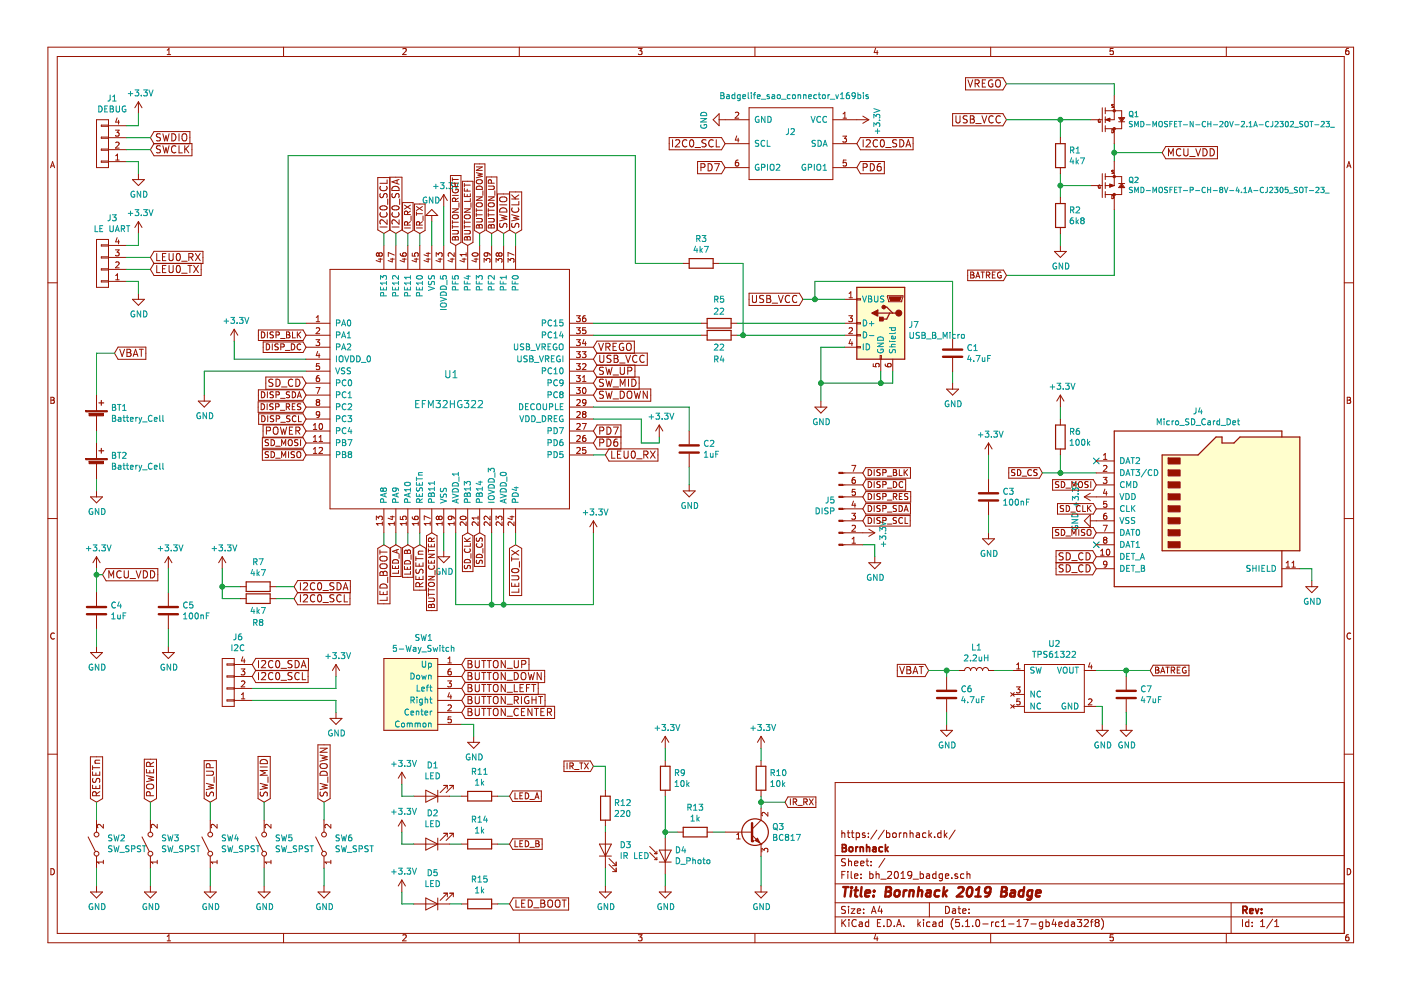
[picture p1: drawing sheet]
EESchema Schematic File Version 4
LIBS:bh_2019_badge-cache
EELAYER 29 0
EELAYER END
$Descr A4 11693 8268
encoding utf-8
Sheet 1 1
Title "Bornhack 2019 Badge"
Date ""
Rev ""
Comp "Bornhack"
Comment1 "https://bornhack.dk/"
Comment2 ""
Comment3 ""
Comment4 ""
$EndDescr
$Comp
L bornhack_scale_it-rescue:EFM32HG322 U1
U 1 1
P 3750 3250
F 0 "U1" H 3700 3375 60  0000 L CNN
F 1 "EFM32HG322" H 3450 3125 60  0000 L CNN
F 2 "Housings_QFP:TQFP-48_7x7mm_Pitch0.5mm" H 3750 3250 60  0001 C CNN
F 3 "" H 3750 3250 60  0000 C CNN
	1    3750 3250
	1    0    0    -1  
$EndComp
$Comp
L bornhack_scale_it-rescue:+3.3V #PWR026
U 1 1
P 800 4750
F 0 "#PWR026" H 800 4600 50  0001 C CNN
F 1 "+3.3V" H 815 4923 50  0000 C CNN
F 2 "" H 800 4750 50  0000 C CNN
F 3 "" H 800 4750 50  0000 C CNN
	1    800  4750
	1    0    0    -1  
$EndComp
$Comp
L bornhack_scale_it-rescue:GND #PWR030
U 1 1
P 800 5400
F 0 "#PWR030" H 800 5150 50  0001 C CNN
F 1 "GND" H 805 5227 50  0000 C CNN
F 2 "" H 800 5400 50  0000 C CNN
F 3 "" H 800 5400 50  0000 C CNN
	1    800  5400
	1    0    0    -1  
$EndComp
$Comp
L bornhack_scale_it-rescue:GND #PWR017
U 1 1
P 5750 4050
F 0 "#PWR017" H 5750 3800 50  0001 C CNN
F 1 "GND" H 5755 3877 50  0000 C CNN
F 2 "" H 5750 4050 50  0000 C CNN
F 3 "" H 5750 4050 50  0000 C CNN
	1    5750 4050
	1    0    0    -1  
$EndComp
$Comp
L bornhack_scale_it-rescue:GND #PWR011
U 1 1
P 7950 3200
F 0 "#PWR011" H 7950 2950 50  0001 C CNN
F 1 "GND" H 7955 3027 50  0000 C CNN
F 2 "" H 7950 3200 50  0000 C CNN
F 3 "" H 7950 3200 50  0000 C CNN
	1    7950 3200
	1    0    0    -1  
$EndComp
Text GLabel 4950 3000 2    60   Input ~ 0
USB_VCC
Text GLabel 6700 2500 0    60   Input ~ 0
USB_VCC
$Comp
L bornhack_scale_it-rescue:+3.3V #PWR010
U 1 1
P 1950 2850
F 0 "#PWR010" H 1950 2700 50  0001 C CNN
F 1 "+3.3V" H 1965 3023 50  0000 C CNN
F 2 "" H 1950 2850 50  0000 C CNN
F 3 "" H 1950 2850 50  0000 C CNN
	1    1950 2850
	1    0    0    -1  
$EndComp
$Comp
L bornhack_scale_it-rescue:GND #PWR012
U 1 1
P 1700 3300
F 0 "#PWR012" H 1700 3050 50  0001 C CNN
F 1 "GND" H 1705 3127 50  0000 C CNN
F 2 "" H 1700 3300 50  0000 C CNN
F 3 "" H 1700 3300 50  0000 C CNN
	1    1700 3300
	1    0    0    -1  
$EndComp
$Comp
L bornhack_scale_it-rescue:+3.3V #PWR05
U 1 1
P 3700 1725
F 0 "#PWR05" H 3700 1575 50  0001 C CNN
F 1 "+3.3V" H 3715 1898 50  0000 C CNN
F 2 "" H 3700 1725 50  0000 C CNN
F 3 "" H 3700 1725 50  0000 C CNN
	1    3700 1725
	1    0    0    -1  
$EndComp
$Comp
L bornhack_scale_it-rescue:GND #PWR06
U 1 1
P 3600 1850
F 0 "#PWR06" H 3600 1600 50  0001 C CNN
F 1 "GND" H 3605 1677 50  0000 C CNN
F 2 "" H 3600 1850 50  0000 C CNN
F 3 "" H 3600 1850 50  0000 C CNN
	1    3600 1850
	-1   0    0    1   
$EndComp
$Comp
L bornhack_scale_it-rescue:GND #PWR024
U 1 1
P 3700 4600
F 0 "#PWR024" H 3700 4350 50  0001 C CNN
F 1 "GND" H 3705 4427 50  0000 C CNN
F 2 "" H 3700 4600 50  0000 C CNN
F 3 "" H 3700 4600 50  0000 C CNN
	1    3700 4600
	1    0    0    -1  
$EndComp
$Comp
L bornhack_scale_it-rescue:+3.3V #PWR021
U 1 1
P 4950 4450
F 0 "#PWR021" H 4950 4300 50  0001 C CNN
F 1 "+3.3V" H 4965 4623 50  0000 C CNN
F 2 "" H 4950 4450 50  0000 C CNN
F 3 "" H 4950 4450 50  0000 C CNN
	1    4950 4450
	1    0    0    -1  
$EndComp
Text GLabel 3500 4550 3    60   Input ~ 0
RESETn
$Comp
L bornhack_scale_it-rescue:+3.3V #PWR015
U 1 1
P 5500 3650
F 0 "#PWR015" H 5500 3500 50  0001 C CNN
F 1 "+3.3V" H 5515 3823 50  0000 C CNN
F 2 "" H 5500 3650 50  0000 C CNN
F 3 "" H 5500 3650 50  0000 C CNN
	1    5500 3650
	1    0    0    -1  
$EndComp
$Comp
L bornhack_scale_it-rescue:GND #PWR042
U 1 1
P 800 7400
F 0 "#PWR042" H 800 7150 50  0001 C CNN
F 1 "GND" H 805 7227 50  0000 C CNN
F 2 "" H 800 7400 50  0000 C CNN
F 3 "" H 800 7400 50  0000 C CNN
	1    800  7400
	1    0    0    -1  
$EndComp
Text GLabel 800  6700 1    60   Input ~ 0
RESETn
Text GLabel 2550 3600 0    60   Input ~ 0
POWER
Text GLabel 1250 6700 1    60   Input ~ 0
POWER
$Comp
L bornhack_scale_it-rescue:GND #PWR043
U 1 1
P 1250 7400
F 0 "#PWR043" H 1250 7150 50  0001 C CNN
F 1 "GND" H 1255 7227 50  0000 C CNN
F 2 "" H 1250 7400 50  0000 C CNN
F 3 "" H 1250 7400 50  0000 C CNN
	1    1250 7400
	1    0    0    -1  
$EndComp
$Comp
L bornhack_scale_it-rescue:GND #PWR08
U 1 1
P 8850 2050
F 0 "#PWR08" H 8850 1800 50  0001 C CNN
F 1 "GND" H 8855 1877 50  0000 C CNN
F 2 "" H 8850 2050 50  0000 C CNN
F 3 "" H 8850 2050 50  0000 C CNN
	1    8850 2050
	1    0    0    -1  
$EndComp
Text GLabel 9700 1275 2    60   Input ~ 0
MCU_VDD
Text GLabel 8400 1000 0    60   Input ~ 0
USB_VCC
Text GLabel 4950 2900 2    60   Input ~ 0
VREGO
Text GLabel 8400 700  0    60   Input ~ 0
VREGO
Text GLabel 7750 5600 0    60   Input ~ 0
VBAT
Text GLabel 850  4800 2    60   Input ~ 0
MCU_VDD
Text GLabel 4300 1950 1    60   Input ~ 0
SWCLK
Text GLabel 4200 1950 1    60   Input ~ 0
SWDIO
Text GLabel 3200 1950 1    60   Input ~ 0
I2C0_SCL
Text GLabel 3300 1950 1    60   Input ~ 0
I2C0_SDA
Text GLabel 5050 3800 2    60   Input ~ 0
LEU0_RX
Text GLabel 4300 4550 3    60   Input ~ 0
LEU0_TX
Wire Wire Line
	800  4750 800  4800
Wire Wire Line
	800  5400 800  5250
Wire Wire Line
	4950 3400 5750 3400
Wire Wire Line
	5750 3400 5750 3600
Wire Wire Line
	5750 3900 5750 4050
Wire Wire Line
	7950 3100 7950 3200
Wire Wire Line
	7950 2800 7950 2350
Wire Wire Line
	7950 2350 6800 2350
Wire Wire Line
	6800 2350 6800 2500
Wire Wire Line
	6700 2500 6800 2500
Connection ~ 6800 2500
Wire Wire Line
	2550 3000 1950 3000
Wire Wire Line
	1950 3000 1950 2850
Wire Wire Line
	3600 1850 3600 2050
Wire Wire Line
	3700 1725 3700 2050
Wire Wire Line
	3700 4450 3700 4600
Wire Wire Line
	3500 4450 3500 4550
Wire Wire Line
	4950 3500 5350 3500
Wire Wire Line
	6200 2200 6000 2200
Wire Wire Line
	5700 2200 5300 2200
Wire Wire Line
	5300 2200 5300 1300
Wire Wire Line
	5300 1300 2400 1300
Wire Wire Line
	2400 1300 2400 2700
Wire Wire Line
	2400 2700 2550 2700
Wire Wire Line
	9300 1200 9300 1275
Wire Wire Line
	9300 700  8400 700 
Wire Wire Line
	8850 1950 8850 2050
Wire Wire Line
	9300 1275 9700 1275
Connection ~ 9300 1275
Wire Wire Line
	9300 1750 9300 2300
Wire Wire Line
	9300 2300 8400 2300
Wire Wire Line
	800  4800 850  4800
Connection ~ 800  4800
Wire Wire Line
	9300 700  9300 800 
Wire Wire Line
	8850 1150 8850 1000
Wire Wire Line
	4200 1950 4200 2050
Wire Wire Line
	4300 1950 4300 2050
Wire Wire Line
	3300 1950 3300 2050
Wire Wire Line
	3200 1950 3200 2050
Wire Wire Line
	5350 3500 5350 3700
Wire Wire Line
	5350 3700 5500 3700
Wire Wire Line
	5500 3700 5500 3650
Wire Wire Line
	5050 3800 4950 3800
Wire Wire Line
	4300 4450 4300 4550
Wire Wire Line
	4950 4450 4950 5050
Wire Wire Line
	4950 5050 4200 5050
Wire Wire Line
	3800 5050 3800 4450
Wire Wire Line
	4100 4450 4100 5050
Connection ~ 4100 5050
Wire Wire Line
	4200 4450 4200 5050
Connection ~ 4200 5050
Text GLabel 3200 4550 3    60   Input ~ 0
LED_BOOT
Wire Wire Line
	3200 4550 3200 4450
Wire Wire Line
	3300 4550 3300 4450
Wire Wire Line
	3400 4550 3400 4450
Wire Wire Line
	4000 1950 4000 2050
Wire Wire Line
	4100 1950 4100 2050
$Comp
L bornhack_scale_it-rescue:CONN_01X04 J1
U 1 1
P 850 1200
F 0 "J1" H 769 825 50  0000 C CNN
F 1 "DEBUG" H 769 916 50  0000 C CNN
F 2 "Pin_Headers:Pin_Header_Straight_1x04_Pitch2.54mm" H 850 1200 50  0001 C CNN
F 3 "" H 850 1200 50  0001 C CNN
	1    850  1200
	-1   0    0    1   
$EndComp
$Comp
L bornhack_scale_it-rescue:GND #PWR04
U 1 1
P 1150 1450
F 0 "#PWR04" H 1150 1200 50  0001 C CNN
F 1 "GND" H 1155 1277 50  0000 C CNN
F 2 "" H 1150 1450 50  0000 C CNN
F 3 "" H 1150 1450 50  0000 C CNN
	1    1150 1450
	1    0    0    -1  
$EndComp
$Comp
L bornhack_scale_it-rescue:+3.3V #PWR01
U 1 1
P 1150 950
F 0 "#PWR01" H 1150 800 50  0001 C CNN
F 1 "+3.3V" H 1165 1123 50  0000 C CNN
F 2 "" H 1150 950 50  0000 C CNN
F 3 "" H 1150 950 50  0000 C CNN
	1    1150 950 
	1    0    0    -1  
$EndComp
Text GLabel 1250 1250 2    60   Input ~ 0
SWCLK
Text GLabel 1250 1150 2    60   Input ~ 0
SWDIO
Wire Wire Line
	1250 1150 1050 1150
Wire Wire Line
	1050 1250 1250 1250
Wire Wire Line
	1050 1350 1150 1350
Wire Wire Line
	1150 1350 1150 1450
Wire Wire Line
	1150 950  1150 1050
Wire Wire Line
	1150 1050 1050 1050
$Comp
L bornhack_scale_it-rescue:GND #PWR018
U 1 1
P 800 4100
F 0 "#PWR018" H 800 3850 50  0001 C CNN
F 1 "GND" H 805 3927 50  0000 C CNN
F 2 "" H 800 4100 50  0000 C CNN
F 3 "" H 800 4100 50  0000 C CNN
	1    800  4100
	1    0    0    -1  
$EndComp
Wire Wire Line
	800  4000 800  4100
Wire Wire Line
	800  3600 800  3700
Text GLabel 950  2950 2    60   Input ~ 0
VBAT
$Comp
L bornhack_scale_it-rescue:GND #PWR013
U 1 1
P 6850 3350
F 0 "#PWR013" H 6850 3100 50  0001 C CNN
F 1 "GND" H 6855 3177 50  0000 C CNN
F 2 "" H 6850 3350 50  0000 C CNN
F 3 "" H 6850 3350 50  0000 C CNN
	1    6850 3350
	1    0    0    -1  
$EndComp
Text GLabel 2550 3200 0    60   Input ~ 0
SD_CD
Text GLabel 4950 3700 2    60   Input ~ 0
PD6
Text GLabel 4950 3600 2    60   Input ~ 0
PD7
$Comp
L bornhack_scale_it-rescue:CONN_01X04 J3
U 1 1
P 850 2200
F 0 "J3" H 769 1825 50  0000 C CNN
F 1 "LE UART" H 769 1916 50  0000 C CNN
F 2 "Pin_Headers:Pin_Header_Straight_1x04_Pitch2.54mm" H 850 2200 50  0001 C CNN
F 3 "" H 850 2200 50  0001 C CNN
	1    850  2200
	-1   0    0    1   
$EndComp
$Comp
L bornhack_scale_it-rescue:GND #PWR09
U 1 1
P 1150 2450
F 0 "#PWR09" H 1150 2200 50  0001 C CNN
F 1 "GND" H 1155 2277 50  0000 C CNN
F 2 "" H 1150 2450 50  0000 C CNN
F 3 "" H 1150 2450 50  0000 C CNN
	1    1150 2450
	1    0    0    -1  
$EndComp
$Comp
L bornhack_scale_it-rescue:+3.3V #PWR07
U 1 1
P 1150 1950
F 0 "#PWR07" H 1150 1800 50  0001 C CNN
F 1 "+3.3V" H 1165 2123 50  0000 C CNN
F 2 "" H 1150 1950 50  0000 C CNN
F 3 "" H 1150 1950 50  0000 C CNN
	1    1150 1950
	1    0    0    -1  
$EndComp
Wire Wire Line
	1250 2150 1050 2150
Wire Wire Line
	1050 2250 1250 2250
Wire Wire Line
	1050 2350 1150 2350
Wire Wire Line
	1150 2350 1150 2450
Wire Wire Line
	1150 1950 1150 2050
Wire Wire Line
	1150 2050 1050 2050
Text GLabel 1250 2150 2    60   Input ~ 0
LEU0_RX
Text GLabel 1250 2250 2    60   Input ~ 0
LEU0_TX
Wire Wire Line
	950  2950 800  2950
Wire Wire Line
	800  2950 800  3300
Wire Wire Line
	5850 2700 4950 2700
Wire Wire Line
	3400 1950 3400 2050
Wire Wire Line
	3500 1950 3500 2050
Wire Wire Line
	9300 1275 9300 1350
Wire Wire Line
	800  4800 800  4950
Wire Wire Line
	8850 1000 8400 1000
Wire Wire Line
	4100 5050 3800 5050
Wire Wire Line
	4200 5050 4100 5050
Wire Wire Line
	6850 2900 6850 3200
Connection ~ 6850 3200
Wire Wire Line
	6850 3200 6850 3350
$Comp
L bornhack_scale_it-rescue:CONN_01X04 J6
U 1 1
P 1900 5700
F 0 "J6" H 1819 5325 50  0000 C CNN
F 1 "I2C" H 1819 5416 50  0000 C CNN
F 2 "Pin_Headers:Pin_Header_Straight_1x04_Pitch2.54mm" H 1900 5700 50  0001 C CNN
F 3 "" H 1900 5700 50  0001 C CNN
	1    1900 5700
	-1   0    0    1   
$EndComp
Text GLabel 2100 5550 2    60   Input ~ 0
I2C0_SDA
Text GLabel 2100 5650 2    60   Input ~ 0
I2C0_SCL
$Comp
L bornhack_scale_it-rescue:+3.3V #PWR032
U 1 1
P 2800 5650
F 0 "#PWR032" H 2800 5500 50  0001 C CNN
F 1 "+3.3V" H 2815 5823 50  0000 C CNN
F 2 "" H 2800 5650 50  0000 C CNN
F 3 "" H 2800 5650 50  0000 C CNN
	1    2800 5650
	1    0    0    -1  
$EndComp
$Comp
L bornhack_scale_it-rescue:GND #PWR033
U 1 1
P 2800 5950
F 0 "#PWR033" H 2800 5700 50  0001 C CNN
F 1 "GND" H 2805 5777 50  0000 C CNN
F 2 "" H 2800 5950 50  0000 C CNN
F 3 "" H 2800 5950 50  0000 C CNN
	1    2800 5950
	1    0    0    -1  
$EndComp
Wire Wire Line
	2100 5750 2800 5750
Wire Wire Line
	2800 5750 2800 5650
Wire Wire Line
	2100 5850 2800 5850
Wire Wire Line
	2800 5850 2800 5950
Wire Wire Line
	1700 3100 1700 3300
Wire Wire Line
	1700 3100 2550 3100
Text GLabel 3300 4550 3    50   Input ~ 0
LED_A
Text GLabel 3400 4550 3    50   Input ~ 0
LED_B
$Comp
L bornhack_scale_it-rescue:+3.3V #PWR041
U 1 1
P 3350 6950
F 0 "#PWR041" H 3350 6800 50  0001 C CNN
F 1 "+3.3V" H 3365 7123 50  0000 C CNN
F 2 "" H 3350 6950 50  0000 C CNN
F 3 "" H 3350 6950 50  0000 C CNN
	1    3350 6950
	1    0    0    -1  
$EndComp
Wire Wire Line
	3350 6950 3350 7050
Wire Wire Line
	3350 7050 3450 7050
Wire Wire Line
	3750 7050 3850 7050
Wire Wire Line
	4150 7050 4250 7050
$Comp
L bornhack_scale_it-rescue:+3.3V #PWR050
U 1 1
P 3350 7450
F 0 "#PWR050" H 3350 7300 50  0001 C CNN
F 1 "+3.3V" H 3365 7623 50  0000 C CNN
F 2 "" H 3350 7450 50  0000 C CNN
F 3 "" H 3350 7450 50  0000 C CNN
	1    3350 7450
	1    0    0    -1  
$EndComp
Wire Wire Line
	3350 7450 3350 7550
Wire Wire Line
	3350 7550 3450 7550
Wire Wire Line
	3750 7550 3850 7550
Wire Wire Line
	4150 7550 4250 7550
Text GLabel 4250 7550 2    60   Input ~ 0
LED_BOOT
$Comp
L SeeedOPL-Transistor-2016:SMD-MOSFET-P-CH-8V-4.1A-CJ2305_SOT-23_ Q2
U 1 1
P 9300 1550
F 0 "Q2" H 9415 1508 45  0000 L CNN
F 1 "SMD-MOSFET-P-CH-8V-4.1A-CJ2305_SOT-23_" H 9415 1592 45  0000 L CNN
F 2 "TO_SOT_Packages_SMD:SOT-23" H 9300 1550 50  0001 C CNN
F 3 "" H 9300 1550 50  0001 C CNN
F 4 "CJ2305" H 9330 1700 20  0001 C CNN "MPN"
F 5 "305030014" H 9330 1700 20  0001 C CNN "SKU"
	1    9300 1550
	1    0    0    1   
$EndComp
$Comp
L SeeedOPL-Transistor-2016:SMD-MOSFET-N-CH-20V-2.1A-CJ2302_SOT-23_ Q1
U 1 1
P 9300 1000
F 0 "Q1" H 9415 958 45  0000 L CNN
F 1 "SMD-MOSFET-N-CH-20V-2.1A-CJ2302_SOT-23_" H 9415 1042 45  0000 L CNN
F 2 "TO_SOT_Packages_SMD:SOT-23" H 9300 1000 50  0001 C CNN
F 3 "" H 9300 1000 50  0001 C CNN
F 4 "CJ2302" H 9330 1150 20  0001 C CNN "MPN"
F 5 "305030015" H 9330 1150 20  0001 C CNN "SKU"
	1    9300 1000
	1    0    0    1   
$EndComp
Wire Wire Line
	8850 1450 8850 1550
Wire Wire Line
	9100 1000 8850 1000
Connection ~ 8850 1000
Wire Wire Line
	9100 1550 8850 1550
Connection ~ 8850 1550
Wire Wire Line
	8850 1550 8850 1650
Text GLabel 2450 4900 2    60   Input ~ 0
I2C0_SDA
Text GLabel 2450 5000 2    60   Input ~ 0
I2C0_SCL
$Comp
L bornhack_scale_it-rescue:+3.3V #PWR028
U 1 1
P 1850 4750
F 0 "#PWR028" H 1850 4600 50  0001 C CNN
F 1 "+3.3V" H 1865 4923 50  0000 C CNN
F 2 "" H 1850 4750 50  0000 C CNN
F 3 "" H 1850 4750 50  0000 C CNN
	1    1850 4750
	1    0    0    -1  
$EndComp
Wire Wire Line
	2300 4900 2450 4900
Wire Wire Line
	2450 5000 2300 5000
Wire Wire Line
	2000 5000 1850 5000
Wire Wire Line
	1850 5000 1850 4900
Wire Wire Line
	2000 4900 1850 4900
Connection ~ 1850 4900
Wire Wire Line
	1850 4900 1850 4750
$Comp
L device:C C2
U 1 1
P 5750 3750
F 0 "C2" H 5865 3796 50  0000 L CNN
F 1 "1uF" H 5865 3705 50  0000 L CNN
F 2 "Capacitors_SMD:C_0603" H 5788 3600 50  0001 C CNN
F 3 "~" H 5750 3750 50  0001 C CNN
	1    5750 3750
	1    0    0    -1  
$EndComp
$Comp
L device:C C4
U 1 1
P 800 5100
F 0 "C4" H 915 5146 50  0000 L CNN
F 1 "1uF" H 915 5055 50  0000 L CNN
F 2 "Capacitors_SMD:C_0603" H 838 4950 50  0001 C CNN
F 3 "~" H 800 5100 50  0001 C CNN
	1    800  5100
	1    0    0    -1  
$EndComp
$Comp
L bornhack_scale_it-rescue:R R1
U 1 1
P 8850 1300
F 0 "R1" H 8920 1346 50  0000 L CNN
F 1 "4k7" H 8920 1255 50  0000 L CNN
F 2 "Resistors_SMD:R_0603" V 8780 1300 50  0001 C CNN
F 3 "" H 8850 1300 50  0001 C CNN
	1    8850 1300
	1    0    0    -1  
$EndComp
$Comp
L bornhack_scale_it-rescue:R R2
U 1 1
P 8850 1800
F 0 "R2" H 8920 1846 50  0000 L CNN
F 1 "6k8" H 8920 1755 50  0000 L CNN
F 2 "Resistors_SMD:R_0603" V 8780 1800 50  0001 C CNN
F 3 "" H 8850 1800 50  0001 C CNN
	1    8850 1800
	1    0    0    -1  
$EndComp
$Comp
L device:LED D2
U 1 1
P 3600 7050
F 0 "D2" H 3593 6795 50  0000 C CNN
F 1 "LED" H 3593 6886 50  0000 C CNN
F 2 "LEDs:LED_0603" H 3600 7050 50  0001 C CNN
F 3 "~" H 3600 7050 50  0001 C CNN
	1    3600 7050
	-1   0    0    1   
$EndComp
$Comp
L device:LED D5
U 1 1
P 3600 7550
F 0 "D5" H 3593 7295 50  0000 C CNN
F 1 "LED" H 3593 7386 50  0000 C CNN
F 2 "LEDs:LED_0603" H 3600 7550 50  0001 C CNN
F 3 "~" H 3600 7550 50  0001 C CNN
	1    3600 7550
	-1   0    0    1   
$EndComp
$Comp
L bornhack_scale_it-rescue:R R14
U 1 1
P 4000 7050
F 0 "R14" V 3793 7050 50  0000 C CNN
F 1 "1k" V 3884 7050 50  0000 C CNN
F 2 "Resistors_SMD:R_0603" V 3930 7050 50  0001 C CNN
F 3 "" H 4000 7050 50  0001 C CNN
	1    4000 7050
	0    1    1    0   
$EndComp
$Comp
L bornhack_scale_it-rescue:R R15
U 1 1
P 4000 7550
F 0 "R15" V 3793 7550 50  0000 C CNN
F 1 "1k" V 3884 7550 50  0000 C CNN
F 2 "Resistors_SMD:R_0603" V 3930 7550 50  0001 C CNN
F 3 "" H 4000 7550 50  0001 C CNN
	1    4000 7550
	0    1    1    0   
$EndComp
$Comp
L bornhack_scale_it-rescue:R R7
U 1 1
P 2150 4900
F 0 "R7" V 1943 4900 50  0000 C CNN
F 1 "4k7" V 2034 4900 50  0000 C CNN
F 2 "Resistors_SMD:R_0603" V 2080 4900 50  0001 C CNN
F 3 "" H 2150 4900 50  0001 C CNN
	1    2150 4900
	0    1    1    0   
$EndComp
$Comp
L bornhack_scale_it-rescue:R R8
U 1 1
P 2150 5000
F 0 "R8" V 2350 5000 50  0000 C CNN
F 1 "4k7" V 2250 5000 50  0000 C CNN
F 2 "Resistors_SMD:R_0603" V 2080 5000 50  0001 C CNN
F 3 "" H 2150 5000 50  0001 C CNN
	1    2150 5000
	0    1    1    0   
$EndComp
$Comp
L bornhack_scale_it-rescue:R R3
U 1 1
P 5850 2200
F 0 "R3" V 5643 2200 50  0000 C CNN
F 1 "4k7" V 5734 2200 50  0000 C CNN
F 2 "Resistors_SMD:R_0603" V 5780 2200 50  0001 C CNN
F 3 "" H 5850 2200 50  0001 C CNN
	1    5850 2200
	0    1    1    0   
$EndComp
$Comp
L bornhack_scale_it-rescue:R R4
U 1 1
P 6000 2800
F 0 "R4" V 6200 2800 50  0000 C CNN
F 1 "22" V 6100 2800 50  0000 C CNN
F 2 "Resistors_SMD:R_0603" V 5930 2800 50  0001 C CNN
F 3 "" H 6000 2800 50  0001 C CNN
	1    6000 2800
	0    1    1    0   
$EndComp
$Comp
L bornhack_scale_it-rescue:R R5
U 1 1
P 6000 2700
F 0 "R5" V 5800 2700 50  0000 C CNN
F 1 "22" V 5900 2700 50  0000 C CNN
F 2 "Resistors_SMD:R_0603" V 5930 2700 50  0001 C CNN
F 3 "" H 6000 2700 50  0001 C CNN
	1    6000 2700
	0    1    1    0   
$EndComp
$Comp
L Switch:SW_SPST SW2
U 1 1
P 800 7050
F 0 "SW2" V 846 6962 50  0000 R CNN
F 1 "SW_SPST" V 755 6962 50  0000 R CNN
F 2 "Buttons_Switches_SMD:SW_SPST_PTS645" H 800 7050 50  0001 C CNN
F 3 "~" H 800 7050 50  0001 C CNN
	1    800  7050
	0    -1   -1   0   
$EndComp
$Comp
L Switch:SW_SPST SW3
U 1 1
P 1250 7050
F 0 "SW3" V 1296 6962 50  0000 R CNN
F 1 "SW_SPST" V 1205 6962 50  0000 R CNN
F 2 "Buttons_Switches_SMD:SW_SPST_PTS645" H 1250 7050 50  0001 C CNN
F 3 "~" H 1250 7050 50  0001 C CNN
	1    1250 7050
	0    -1   -1   0   
$EndComp
Wire Wire Line
	800  6700 800  6850
Wire Wire Line
	1250 6700 1250 6850
Wire Wire Line
	1250 7250 1250 7400
Wire Wire Line
	800  7250 800  7400
$Comp
L Connector:Conn_01x07_Male J5
U 1 1
P 7000 4250
F 0 "J5" H 6973 4182 50  0000 R CNN
F 1 "DISP" H 6973 4273 50  0000 R CNN
F 2 "Pin_Headers:Pin_Header_Straight_1x07_Pitch2.54mm" H 7000 4250 50  0001 C CNN
F 3 "~" H 7000 4250 50  0001 C CNN
	1    7000 4250
	1    0    0    1   
$EndComp
$Comp
L bornhack_scale_it-rescue:GND #PWR025
U 1 1
P 7300 4650
F 0 "#PWR025" H 7300 4400 50  0001 C CNN
F 1 "GND" H 7305 4477 50  0000 C CNN
F 2 "" H 7300 4650 50  0000 C CNN
F 3 "" H 7300 4650 50  0000 C CNN
	1    7300 4650
	1    0    0    -1  
$EndComp
Wire Wire Line
	7200 4550 7300 4550
Wire Wire Line
	7300 4550 7300 4650
$Comp
L bornhack_scale_it-rescue:+3.3V #PWR022
U 1 1
P 7200 4450
F 0 "#PWR022" H 7200 4300 50  0001 C CNN
F 1 "+3.3V" H 7215 4623 50  0000 C CNN
F 2 "" H 7200 4450 50  0000 C CNN
F 3 "" H 7200 4450 50  0000 C CNN
	1    7200 4450
	0    1    1    0   
$EndComp
Text GLabel 7200 4350 2    50   Input ~ 0
DISP_SCL
Text GLabel 7200 4250 2    50   Input ~ 0
DISP_SDA
Text GLabel 7200 4150 2    50   Input ~ 0
DISP_RES
Text GLabel 7200 4050 2    50   Input ~ 0
DISP_DC
Text GLabel 7200 3950 2    50   Input ~ 0
DISP_BLK
$Comp
L device:C C1
U 1 1
P 7950 2950
F 0 "C1" H 8065 2996 50  0000 L CNN
F 1 "4.7uF" H 8065 2905 50  0000 L CNN
F 2 "Capacitors_SMD:C_0603" H 7988 2800 50  0001 C CNN
F 3 "~" H 7950 2950 50  0001 C CNN
	1    7950 2950
	1    0    0    -1  
$EndComp
Text GLabel 2550 2800 0    50   Input ~ 0
DISP_BLK
Text GLabel 2550 2900 0    50   Input ~ 0
DISP_DC
Text GLabel 2550 3400 0    50   Input ~ 0
DISP_RES
Text GLabel 2550 3300 0    50   Input ~ 0
DISP_SDA
Text GLabel 2550 3500 0    50   Input ~ 0
DISP_SCL
Text GLabel 4250 7050 2    50   Input ~ 0
LED_B
$Comp
L device:LED D3
U 1 1
P 5050 7100
F 0 "D3" V 5089 6983 50  0000 R CNN
F 1 "IR LED" V 4998 6983 50  0000 R CNN
F 2 "Opto:IR_LED_1104_Side" H 5050 7100 50  0001 C CNN
F 3 "~" H 5050 7100 50  0001 C CNN
	1    5050 7100
	0    -1   -1   0   
$EndComp
$Comp
L bornhack_scale_it-rescue:GND #PWR029
U 1 1
P 10950 4850
F 0 "#PWR029" H 10950 4600 50  0001 C CNN
F 1 "GND" H 10955 4677 50  0000 C CNN
F 2 "" H 10950 4850 50  0000 C CNN
F 3 "" H 10950 4850 50  0000 C CNN
	1    10950 4850
	1    0    0    -1  
$EndComp
Wire Wire Line
	10850 4750 10950 4750
Wire Wire Line
	10950 4750 10950 4850
$Comp
L bornhack_scale_it-rescue:GND #PWR020
U 1 1
P 9150 4350
F 0 "#PWR020" H 9150 4100 50  0001 C CNN
F 1 "GND" H 9155 4177 50  0000 C CNN
F 2 "" H 9150 4350 50  0000 C CNN
F 3 "" H 9150 4350 50  0000 C CNN
	1    9150 4350
	0    1    1    0   
$EndComp
$Comp
L bornhack_scale_it-rescue:+3.3V #PWR019
U 1 1
P 9150 4150
F 0 "#PWR019" H 9150 4000 50  0001 C CNN
F 1 "+3.3V" H 9165 4323 50  0000 C CNN
F 2 "" H 9150 4150 50  0000 C CNN
F 3 "" H 9150 4150 50  0000 C CNN
	1    9150 4150
	0    -1   -1   0   
$EndComp
Text GLabel 9150 4250 0    50   Input ~ 0
SD_CLK
Text GLabel 9150 4050 0    50   Input ~ 0
SD_MOSI
Text GLabel 9150 4450 0    50   Input ~ 0
SD_MISO
NoConn ~ 9150 4550
NoConn ~ 9150 3850
$Comp
L bornhack_scale_it-rescue:GND #PWR047
U 1 1
P 5050 7400
F 0 "#PWR047" H 5050 7150 50  0001 C CNN
F 1 "GND" H 5055 7227 50  0000 C CNN
F 2 "" H 5050 7400 50  0000 C CNN
F 3 "" H 5050 7400 50  0000 C CNN
	1    5050 7400
	1    0    0    -1  
$EndComp
Text GLabel 4950 6400 0    50   Input ~ 0
IR_TX
Wire Wire Line
	4950 6400 5050 6400
Wire Wire Line
	5050 6400 5050 6600
Wire Wire Line
	5050 7250 5050 7400
$Comp
L device:D_Photo D4
U 1 1
P 5550 7100
F 0 "D4" V 5546 7022 50  0000 R CNN
F 1 "D_Photo" V 5455 7022 50  0000 R CNN
F 2 "Opto:IR_LED_1104_Side" H 5500 7100 50  0001 C CNN
F 3 "~" H 5500 7100 50  0001 C CNN
	1    5550 7100
	0    -1   -1   0   
$EndComp
$Comp
L device:Q_NPN_BCE Q3
U 1 1
P 6250 6950
F 0 "Q3" H 6441 6996 50  0000 L CNN
F 1 "BC817" H 6441 6905 50  0000 L CNN
F 2 "TO_SOT_Packages_SMD:SOT-23" H 6450 7050 50  0001 C CNN
F 3 "~" H 6250 6950 50  0001 C CNN
	1    6250 6950
	1    0    0    -1  
$EndComp
$Comp
L bornhack_scale_it-rescue:R R13
U 1 1
P 5800 6950
F 0 "R13" V 5593 6950 50  0000 C CNN
F 1 "1k" V 5684 6950 50  0000 C CNN
F 2 "Resistors_SMD:R_0603" V 5730 6950 50  0001 C CNN
F 3 "" H 5800 6950 50  0001 C CNN
	1    5800 6950
	0    1    1    0   
$EndComp
$Comp
L bornhack_scale_it-rescue:GND #PWR048
U 1 1
P 5550 7400
F 0 "#PWR048" H 5550 7150 50  0001 C CNN
F 1 "GND" H 5555 7227 50  0000 C CNN
F 2 "" H 5550 7400 50  0000 C CNN
F 3 "" H 5550 7400 50  0000 C CNN
	1    5550 7400
	1    0    0    -1  
$EndComp
$Comp
L bornhack_scale_it-rescue:GND #PWR049
U 1 1
P 6350 7400
F 0 "#PWR049" H 6350 7150 50  0001 C CNN
F 1 "GND" H 6355 7227 50  0000 C CNN
F 2 "" H 6350 7400 50  0000 C CNN
F 3 "" H 6350 7400 50  0000 C CNN
	1    6350 7400
	1    0    0    -1  
$EndComp
$Comp
L bornhack_scale_it-rescue:R R9
U 1 1
P 5550 6500
F 0 "R9" H 5620 6546 50  0000 L CNN
F 1 "10k" H 5620 6455 50  0000 L CNN
F 2 "Resistors_SMD:R_0603" V 5480 6500 50  0001 C CNN
F 3 "" H 5550 6500 50  0001 C CNN
	1    5550 6500
	1    0    0    -1  
$EndComp
$Comp
L bornhack_scale_it-rescue:R R10
U 1 1
P 6350 6500
F 0 "R10" H 6420 6546 50  0000 L CNN
F 1 "10k" H 6420 6455 50  0000 L CNN
F 2 "Resistors_SMD:R_0603" V 6280 6500 50  0001 C CNN
F 3 "" H 6350 6500 50  0001 C CNN
	1    6350 6500
	1    0    0    -1  
$EndComp
Text GLabel 6550 6700 2    50   Input ~ 0
IR_RX
$Comp
L bornhack_scale_it-rescue:+3.3V #PWR038
U 1 1
P 5550 6250
F 0 "#PWR038" H 5550 6100 50  0001 C CNN
F 1 "+3.3V" H 5565 6423 50  0000 C CNN
F 2 "" H 5550 6250 50  0000 C CNN
F 3 "" H 5550 6250 50  0000 C CNN
	1    5550 6250
	1    0    0    -1  
$EndComp
$Comp
L bornhack_scale_it-rescue:+3.3V #PWR039
U 1 1
P 6350 6250
F 0 "#PWR039" H 6350 6100 50  0001 C CNN
F 1 "+3.3V" H 6365 6423 50  0000 C CNN
F 2 "" H 6350 6250 50  0000 C CNN
F 3 "" H 6350 6250 50  0000 C CNN
	1    6350 6250
	1    0    0    -1  
$EndComp
Wire Wire Line
	6350 6250 6350 6350
Wire Wire Line
	6350 6650 6350 6700
Wire Wire Line
	6550 6700 6350 6700
Connection ~ 6350 6700
Wire Wire Line
	6350 6700 6350 6750
Wire Wire Line
	6050 6950 5950 6950
Wire Wire Line
	5650 6950 5550 6950
Wire Wire Line
	5550 6950 5550 7000
Connection ~ 5550 6950
Wire Wire Line
	5550 7300 5550 7400
Wire Wire Line
	6350 7150 6350 7400
$Comp
L badgelife_shitty_addon_v169bis:Badgelife_sao_connector_v169bis J2
U 1 1
P 6600 1200
F 0 "J2" V 6500 1150 50  0000 L CNN
F 1 "Badgelife_sao_connector_v169bis" V 6200 600 50  0000 L CNN
F 2 "badgelife_sao_v169bis:Badgelife-SAOv169-BADGE-2x3" H 6600 1400 50  0001 C CNN
F 3 "" H 6600 1400 50  0001 C CNN
	1    6600 1200
	0    1    1    0   
$EndComp
$Comp
L bornhack_scale_it-rescue:+3.3V #PWR03
U 1 1
P 7150 1000
F 0 "#PWR03" H 7150 850 50  0001 C CNN
F 1 "+3.3V" H 7165 1173 50  0000 C CNN
F 2 "" H 7150 1000 50  0000 C CNN
F 3 "" H 7150 1000 50  0000 C CNN
	1    7150 1000
	0    1    1    0   
$EndComp
$Comp
L bornhack_scale_it-rescue:GND #PWR02
U 1 1
P 6050 1000
F 0 "#PWR02" H 6050 750 50  0001 C CNN
F 1 "GND" H 6055 827 50  0000 C CNN
F 2 "" H 6050 1000 50  0000 C CNN
F 3 "" H 6050 1000 50  0000 C CNN
	1    6050 1000
	0    1    1    0   
$EndComp
Text GLabel 7150 1200 2    60   Input ~ 0
I2C0_SDA
Text GLabel 6050 1200 0    60   Input ~ 0
I2C0_SCL
$Comp
L Semiconductors:TPS61322 U2
U 1 1
P 8800 5750
F 0 "U2" H 8800 6125 50  0000 C CNN
F 1 "TPS61322" H 8800 6034 50  0000 C CNN
F 2 "TO_SOT_Packages_SMD:SOT-23-5" H 8800 5750 50  0001 C CNN
F 3 "" H 8800 5750 50  0001 C CNN
	1    8800 5750
	1    0    0    -1  
$EndComp
$Comp
L device:L L1
U 1 1
P 8150 5600
F 0 "L1" V 8340 5600 50  0000 C CNN
F 1 "2.2uH" V 8249 5600 50  0000 C CNN
F 2 "Inductors_SMD:L_0805" H 8150 5600 50  0001 C CNN
F 3 "~" H 8150 5600 50  0001 C CNN
	1    8150 5600
	0    -1   -1   0   
$EndComp
$Comp
L device:C C6
U 1 1
P 7900 5800
F 0 "C6" H 8015 5846 50  0000 L CNN
F 1 "4.7uF" H 8015 5755 50  0000 L CNN
F 2 "Capacitors_SMD:C_0603" H 7938 5650 50  0001 C CNN
F 3 "~" H 7900 5800 50  0001 C CNN
	1    7900 5800
	1    0    0    -1  
$EndComp
$Comp
L device:C C7
U 1 1
P 9400 5800
F 0 "C7" H 9515 5846 50  0000 L CNN
F 1 "47uF" H 9515 5755 50  0000 L CNN
F 2 "Capacitors_SMD:C_1210" H 9438 5650 50  0001 C CNN
F 3 "~" H 9400 5800 50  0001 C CNN
	1    9400 5800
	1    0    0    -1  
$EndComp
Wire Wire Line
	7750 5600 7900 5600
Wire Wire Line
	7900 5650 7900 5600
Connection ~ 7900 5600
Wire Wire Line
	7900 5600 8000 5600
Wire Wire Line
	8300 5600 8450 5600
Wire Wire Line
	9150 5600 9400 5600
Wire Wire Line
	9400 5650 9400 5600
Text GLabel 9600 5600 2    50   Input ~ 0
BATREG
Text GLabel 8400 2300 0    50   Input ~ 0
BATREG
$Comp
L bornhack_scale_it-rescue:GND #PWR034
U 1 1
P 7900 6050
F 0 "#PWR034" H 7900 5800 50  0001 C CNN
F 1 "GND" H 7905 5877 50  0000 C CNN
F 2 "" H 7900 6050 50  0000 C CNN
F 3 "" H 7900 6050 50  0000 C CNN
	1    7900 6050
	1    0    0    -1  
$EndComp
$Comp
L bornhack_scale_it-rescue:GND #PWR035
U 1 1
P 9200 6050
F 0 "#PWR035" H 9200 5800 50  0001 C CNN
F 1 "GND" H 9205 5877 50  0000 C CNN
F 2 "" H 9200 6050 50  0000 C CNN
F 3 "" H 9200 6050 50  0000 C CNN
	1    9200 6050
	1    0    0    -1  
$EndComp
$Comp
L bornhack_scale_it-rescue:GND #PWR036
U 1 1
P 9400 6050
F 0 "#PWR036" H 9400 5800 50  0001 C CNN
F 1 "GND" H 9405 5877 50  0000 C CNN
F 2 "" H 9400 6050 50  0000 C CNN
F 3 "" H 9400 6050 50  0000 C CNN
	1    9400 6050
	1    0    0    -1  
$EndComp
Wire Wire Line
	9400 5950 9400 6050
Wire Wire Line
	9150 5900 9200 5900
Wire Wire Line
	9200 5900 9200 6050
Wire Wire Line
	7900 5950 7900 6050
Wire Wire Line
	5550 6250 5550 6350
Wire Wire Line
	5550 6650 5550 6950
$Comp
L bornhack_scale_it-rescue:+3.3V #PWR016
U 1 1
P 8250 3800
F 0 "#PWR016" H 8250 3650 50  0001 C CNN
F 1 "+3.3V" H 8265 3973 50  0000 C CNN
F 2 "" H 8250 3800 50  0000 C CNN
F 3 "" H 8250 3800 50  0000 C CNN
	1    8250 3800
	1    0    0    -1  
$EndComp
$Comp
L bornhack_scale_it-rescue:GND #PWR023
U 1 1
P 8250 4450
F 0 "#PWR023" H 8250 4200 50  0001 C CNN
F 1 "GND" H 8255 4277 50  0000 C CNN
F 2 "" H 8250 4450 50  0000 C CNN
F 3 "" H 8250 4450 50  0000 C CNN
	1    8250 4450
	1    0    0    -1  
$EndComp
Wire Wire Line
	8250 4450 8250 4300
$Comp
L device:C C3
U 1 1
P 8250 4150
F 0 "C3" H 8365 4196 50  0000 L CNN
F 1 "100nF" H 8365 4105 50  0000 L CNN
F 2 "Capacitors_SMD:C_0603" H 8288 4000 50  0001 C CNN
F 3 "~" H 8250 4150 50  0001 C CNN
	1    8250 4150
	1    0    0    -1  
$EndComp
Wire Wire Line
	8250 3800 8250 4000
$Comp
L bornhack_scale_it-rescue:R R12
U 1 1
P 5050 6750
F 0 "R12" H 5120 6796 50  0000 L CNN
F 1 "220" H 5120 6705 50  0000 L CNN
F 2 "Resistors_SMD:R_0603" V 4980 6750 50  0001 C CNN
F 3 "" H 5050 6750 50  0001 C CNN
	1    5050 6750
	1    0    0    -1  
$EndComp
Wire Wire Line
	5050 6900 5050 6950
Wire Wire Line
	9400 5600 9600 5600
Connection ~ 9400 5600
Text GLabel 2550 3700 0    50   Input ~ 0
SD_MOSI
Text GLabel 2550 3800 0    50   Input ~ 0
SD_MISO
Text GLabel 3900 4450 3    50   Input ~ 0
SD_CLK
$Comp
L bornhack_scale_it-rescue:+3.3V #PWR014
U 1 1
P 8850 3400
F 0 "#PWR014" H 8850 3250 50  0001 C CNN
F 1 "+3.3V" H 8865 3573 50  0000 C CNN
F 2 "" H 8850 3400 50  0000 C CNN
F 3 "" H 8850 3400 50  0000 C CNN
	1    8850 3400
	1    0    0    -1  
$EndComp
$Comp
L bornhack_scale_it-rescue:R R6
U 1 1
P 8850 3650
F 0 "R6" H 8920 3696 50  0000 L CNN
F 1 "100k" H 8920 3605 50  0000 L CNN
F 2 "Resistors_SMD:R_0603" V 8780 3650 50  0001 C CNN
F 3 "" H 8850 3650 50  0001 C CNN
	1    8850 3650
	1    0    0    -1  
$EndComp
Text GLabel 8700 3950 0    50   Input ~ 0
SD_CS
Wire Wire Line
	8850 3400 8850 3500
Wire Wire Line
	9150 3950 8850 3950
Wire Wire Line
	8850 3800 8850 3950
Connection ~ 8850 3950
Wire Wire Line
	8850 3950 8700 3950
Text GLabel 4000 4450 3    50   Input ~ 0
SD_CS
Text GLabel 3400 1950 1    50   Input ~ 0
IR_RX
Text GLabel 3500 1950 1    50   Input ~ 0
IR_TX
$Comp
L bornhack_scale_it-rescue:+3.3V #PWR027
U 1 1
P 1400 4750
F 0 "#PWR027" H 1400 4600 50  0001 C CNN
F 1 "+3.3V" H 1415 4923 50  0000 C CNN
F 2 "" H 1400 4750 50  0000 C CNN
F 3 "" H 1400 4750 50  0000 C CNN
	1    1400 4750
	1    0    0    -1  
$EndComp
$Comp
L bornhack_scale_it-rescue:GND #PWR031
U 1 1
P 1400 5400
F 0 "#PWR031" H 1400 5150 50  0001 C CNN
F 1 "GND" H 1405 5227 50  0000 C CNN
F 2 "" H 1400 5400 50  0000 C CNN
F 3 "" H 1400 5400 50  0000 C CNN
	1    1400 5400
	1    0    0    -1  
$EndComp
Wire Wire Line
	1400 5400 1400 5250
$Comp
L device:C C5
U 1 1
P 1400 5100
F 0 "C5" H 1515 5146 50  0000 L CNN
F 1 "100nF" H 1515 5055 50  0000 L CNN
F 2 "Capacitors_SMD:C_0603" H 1438 4950 50  0001 C CNN
F 3 "~" H 1400 5100 50  0001 C CNN
	1    1400 5100
	1    0    0    -1  
$EndComp
Wire Wire Line
	1400 4750 1400 4950
$Comp
L Switch_Extra:5-Way_Switch SW1
U 1 1
P 3450 5850
F 0 "SW1" H 3533 6375 50  0000 C CNN
F 1 "5-Way_Switch" H 3533 6284 50  0000 C CNN
F 2 "Button_Switch_SMD_Extra:SF303GJ26" H 3850 5650 50  0001 C CNN
F 3 "" H 3850 5650 50  0001 C CNN
	1    3450 5850
	1    0    0    -1  
$EndComp
$Comp
L bornhack_scale_it-rescue:GND #PWR037
U 1 1
P 3950 6150
F 0 "#PWR037" H 3950 5900 50  0001 C CNN
F 1 "GND" H 3955 5977 50  0000 C CNN
F 2 "" H 3950 6150 50  0000 C CNN
F 3 "" H 3950 6150 50  0000 C CNN
	1    3950 6150
	1    0    0    -1  
$EndComp
Wire Wire Line
	3850 6050 3950 6050
Wire Wire Line
	3950 6050 3950 6150
Text GLabel 3850 5550 2    60   Input ~ 0
BUTTON_UP
Text GLabel 3850 5650 2    60   Input ~ 0
BUTTON_DOWN
Text GLabel 3850 5750 2    60   Input ~ 0
BUTTON_LEFT
Text GLabel 3850 5850 2    60   Input ~ 0
BUTTON_RIGHT
Text GLabel 3850 5950 2    60   Input ~ 0
BUTTON_CENTER
$Comp
L bornhack_scale_it-rescue:GND #PWR044
U 1 1
P 1750 7400
F 0 "#PWR044" H 1750 7150 50  0001 C CNN
F 1 "GND" H 1755 7227 50  0000 C CNN
F 2 "" H 1750 7400 50  0000 C CNN
F 3 "" H 1750 7400 50  0000 C CNN
	1    1750 7400
	1    0    0    -1  
$EndComp
Text GLabel 1750 6700 1    60   Input ~ 0
SW_UP
Text GLabel 2200 6700 1    60   Input ~ 0
SW_MID
$Comp
L bornhack_scale_it-rescue:GND #PWR045
U 1 1
P 2200 7400
F 0 "#PWR045" H 2200 7150 50  0001 C CNN
F 1 "GND" H 2205 7227 50  0000 C CNN
F 2 "" H 2200 7400 50  0000 C CNN
F 3 "" H 2200 7400 50  0000 C CNN
	1    2200 7400
	1    0    0    -1  
$EndComp
$Comp
L Switch:SW_SPST SW4
U 1 1
P 1750 7050
F 0 "SW4" V 1796 6962 50  0000 R CNN
F 1 "SW_SPST" V 1705 6962 50  0000 R CNN
F 2 "Buttons_Switches_SMD:Panasonic_EVQPUL_EVQPUC" H 1750 7050 50  0001 C CNN
F 3 "~" H 1750 7050 50  0001 C CNN
	1    1750 7050
	0    -1   -1   0   
$EndComp
$Comp
L Switch:SW_SPST SW5
U 1 1
P 2200 7050
F 0 "SW5" V 2246 6962 50  0000 R CNN
F 1 "SW_SPST" V 2155 6962 50  0000 R CNN
F 2 "Buttons_Switches_SMD:Panasonic_EVQPUL_EVQPUC" H 2200 7050 50  0001 C CNN
F 3 "~" H 2200 7050 50  0001 C CNN
	1    2200 7050
	0    -1   -1   0   
$EndComp
Wire Wire Line
	1750 6700 1750 6850
Wire Wire Line
	2200 6700 2200 6850
Wire Wire Line
	2200 7250 2200 7400
Wire Wire Line
	1750 7250 1750 7400
Text GLabel 2700 6700 1    60   Input ~ 0
SW_DOWN
$Comp
L bornhack_scale_it-rescue:GND #PWR046
U 1 1
P 2700 7400
F 0 "#PWR046" H 2700 7150 50  0001 C CNN
F 1 "GND" H 2705 7227 50  0000 C CNN
F 2 "" H 2700 7400 50  0000 C CNN
F 3 "" H 2700 7400 50  0000 C CNN
	1    2700 7400
	1    0    0    -1  
$EndComp
$Comp
L Switch:SW_SPST SW6
U 1 1
P 2700 7050
F 0 "SW6" V 2746 6962 50  0000 R CNN
F 1 "SW_SPST" V 2655 6962 50  0000 R CNN
F 2 "Buttons_Switches_SMD:Panasonic_EVQPUL_EVQPUC" H 2700 7050 50  0001 C CNN
F 3 "~" H 2700 7050 50  0001 C CNN
	1    2700 7050
	0    -1   -1   0   
$EndComp
Wire Wire Line
	2700 6700 2700 6850
Wire Wire Line
	2700 7250 2700 7400
Text GLabel 4100 1950 1    50   Input ~ 0
BUTTON_UP
Text GLabel 4000 1950 1    50   Input ~ 0
BUTTON_DOWN
Text GLabel 3900 2050 1    50   Input ~ 0
BUTTON_LEFT
Text GLabel 3800 2050 1    50   Input ~ 0
BUTTON_RIGHT
Text GLabel 3600 4450 3    50   Input ~ 0
BUTTON_CENTER
Text GLabel 4950 3100 2    60   Input ~ 0
SW_UP
Text GLabel 4950 3200 2    60   Input ~ 0
SW_MID
Text GLabel 4950 3300 2    60   Input ~ 0
SW_DOWN
Text GLabel 6050 1400 0    60   Input ~ 0
PD7
Text GLabel 7150 1400 2    60   Input ~ 0
PD6
$Comp
L bornhack_scale_it-rescue:+3.3V #PWR040
U 1 1
P 3350 6550
F 0 "#PWR040" H 3350 6400 50  0001 C CNN
F 1 "+3.3V" H 3365 6723 50  0000 C CNN
F 2 "" H 3350 6550 50  0000 C CNN
F 3 "" H 3350 6550 50  0000 C CNN
	1    3350 6550
	1    0    0    -1  
$EndComp
Wire Wire Line
	3350 6550 3350 6650
Wire Wire Line
	3350 6650 3450 6650
Wire Wire Line
	3750 6650 3850 6650
Wire Wire Line
	4150 6650 4250 6650
$Comp
L device:LED D1
U 1 1
P 3600 6650
F 0 "D1" H 3593 6395 50  0000 C CNN
F 1 "LED" H 3593 6486 50  0000 C CNN
F 2 "LEDs:LED_0603" H 3600 6650 50  0001 C CNN
F 3 "~" H 3600 6650 50  0001 C CNN
	1    3600 6650
	-1   0    0    1   
$EndComp
$Comp
L bornhack_scale_it-rescue:R R11
U 1 1
P 4000 6650
F 0 "R11" V 3793 6650 50  0000 C CNN
F 1 "1k" V 3884 6650 50  0000 C CNN
F 2 "Resistors_SMD:R_0603" V 3930 6650 50  0001 C CNN
F 3 "" H 4000 6650 50  0001 C CNN
	1    4000 6650
	0    1    1    0   
$EndComp
Text GLabel 4250 6650 2    50   Input ~ 0
LED_A
$Comp
L Connector:Micro_SD_Card_Det J4
U 1 1
P 10050 4250
F 0 "J4" H 10000 5067 50  0000 C CNN
F 1 "Micro_SD_Card_Det" H 10000 4976 50  0000 C CNN
F 2 "Connectors:MEM2061" H 12100 4950 50  0001 C CNN
F 3 "https://www.hirose.com/product/en/download_file/key_name/DM3/category/Catalog/doc_file_id/49662/?file_category_id=4&item_id=195&is_series=1" H 10050 4350 50  0001 C CNN
	1    10050 4250
	1    0    0    -1  
$EndComp
Text GLabel 9150 4650 0    60   Input ~ 0
SD_CD
Text GLabel 9150 4750 0    60   Input ~ 0
SD_CD
$Comp
L Powersources:Battery_Cell BT1
U 1 1
P 800 3500
F 0 "BT1" H 918 3596 50  0000 L CNN
F 1 "Battery_Cell" H 918 3505 50  0000 L CNN
F 2 "Power:Single_AA_Holder_Sidemount" V 800 3560 50  0001 C CNN
F 3 "" V 800 3560 50  0001 C CNN
	1    800  3500
	1    0    0    -1  
$EndComp
$Comp
L Powersources:Battery_Cell BT2
U 1 1
P 800 3900
F 0 "BT2" H 918 3996 50  0000 L CNN
F 1 "Battery_Cell" H 918 3905 50  0000 L CNN
F 2 "Power:Single_AA_Holder_Sidemount" V 800 3960 50  0001 C CNN
F 3 "" V 800 3960 50  0001 C CNN
	1    800  3900
	1    0    0    -1  
$EndComp
$Comp
L Connector:USB_B_Micro J7
U 1 1
P 7350 2700
F 0 "J7" H 7120 2689 50  0000 R CNN
F 1 "USB_B_Micro" H 7120 2598 50  0000 R CNN
F 2 "Connectors:USB_Micro-B_10103594-0001LF" H 7500 2650 50  0001 C CNN
F 3 "~" H 7500 2650 50  0001 C CNN
	1    7350 2700
	-1   0    0    -1  
$EndComp
Wire Wire Line
	4950 2800 5850 2800
Wire Wire Line
	6150 2800 6200 2800
Wire Wire Line
	6150 2700 7050 2700
Wire Wire Line
	6800 2500 7050 2500
Wire Wire Line
	6200 2200 6200 2800
Connection ~ 6200 2800
Wire Wire Line
	6200 2800 7050 2800
Wire Wire Line
	6850 2900 7050 2900
Wire Wire Line
	7450 3100 7450 3200
Wire Wire Line
	6850 3200 7350 3200
Wire Wire Line
	7350 3100 7350 3200
Connection ~ 7350 3200
Wire Wire Line
	7350 3200 7450 3200
$EndSCHEMATC
